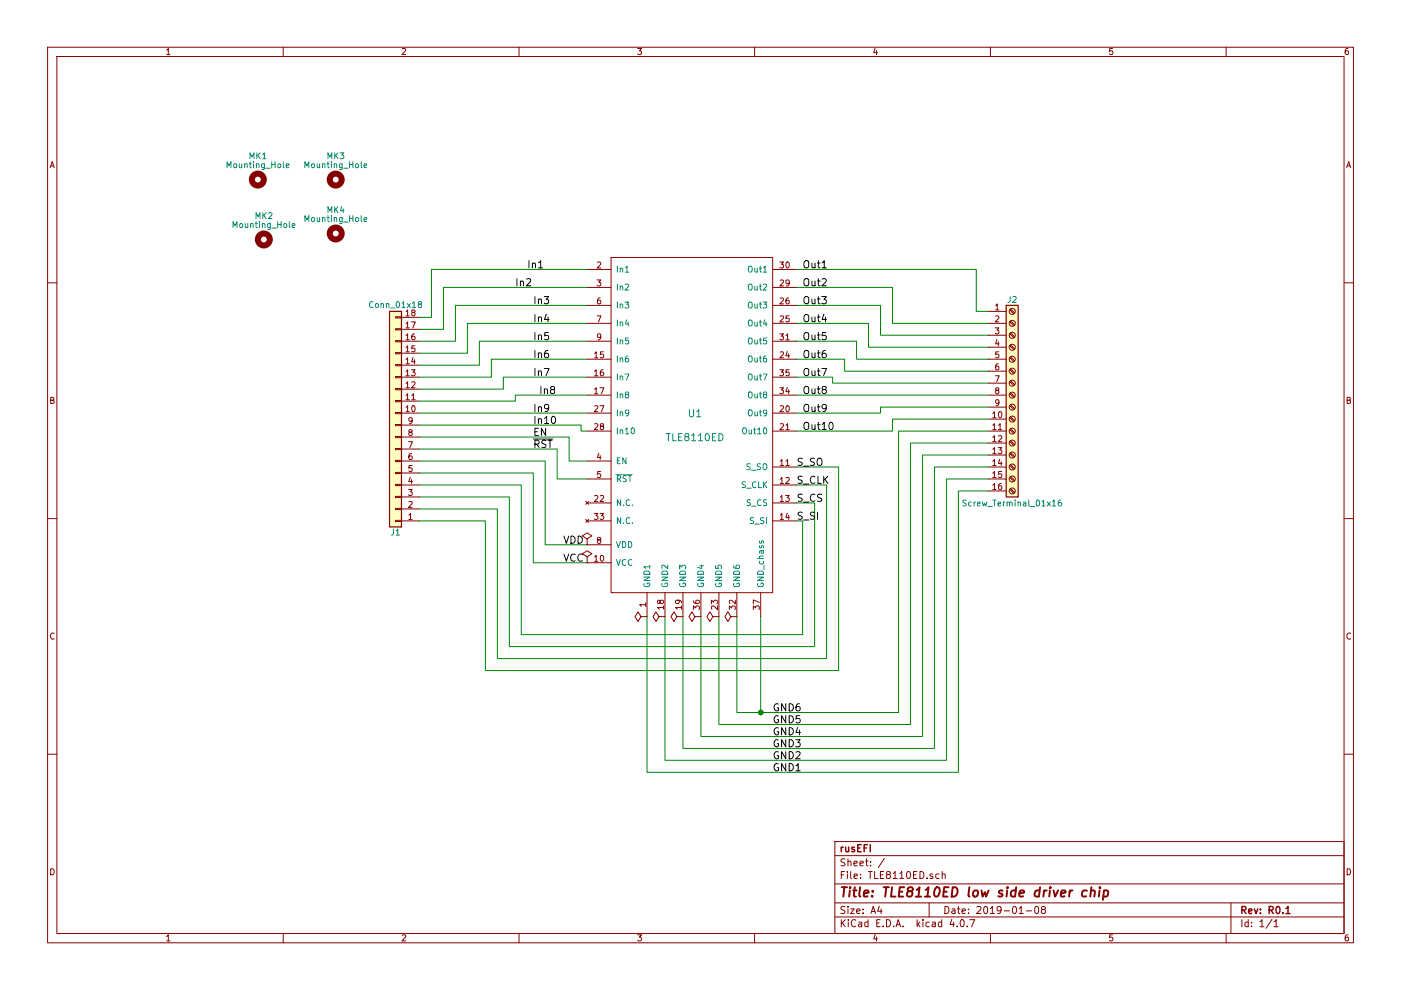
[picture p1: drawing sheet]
EESchema Schematic File Version 2
LIBS:TLE8110ED
LIBS:conn
LIBS:mechanical
LIBS:power
LIBS:TLE8110ED-cache
EELAYER 25 0
EELAYER END
$Descr A4 11693 8268
encoding utf-8
Sheet 1 1
Title "TLE8110ED low side driver chip"
Date "2019-01-08"
Rev "R0.1"
Comp "rusEFI"
Comment1 ""
Comment2 ""
Comment3 ""
Comment4 ""
$EndDescr
$Comp
L TLE8110ED U1
U 1 1
P 5800 3500
F 0 "U1" H 5800 3550 60  0000 C CNN
F 1 "TLE8110ED" H 5800 3350 60  0000 C CNN
F 2 "TLE8110ED:PG-DSO-36-72" H 5800 3550 60  0001 C CNN
F 3 "" H 5800 3550 60  0001 C CNN
	1    5800 3500
	1    0    0    -1  
$EndComp
$Comp
L Conn_01x18 J1
U 1 1
P 3300 3550
F 0 "J1" H 3300 4450 50  0000 C CNN
F 1 "Conn_01x18" H 3300 2550 50  0000 C CNN
F 2 "Pin_Headers:Pin_Header_Straight_1x18_Pitch2.54mm" H 3300 3550 50  0001 C CNN
F 3 "" H 3300 3550 50  0001 C CNN
	1    3300 3550
	-1   0    0    1   
$EndComp
$Comp
L Screw_Terminal_01x16 J2
U 1 1
P 8450 3300
F 0 "J2" H 8450 4100 50  0000 C CNN
F 1 "Screw_Terminal_01x16" H 8450 2400 50  0000 C CNN
F 2 "Connectors_Terminal_Blocks:TerminalBlock_Pheonix_PT-3.5mm_16pol" H 8450 3300 50  0001 C CNN
F 3 "" H 8450 3300 50  0001 C CNN
	1    8450 3300
	1    0    0    -1  
$EndComp
Wire Wire Line
	8250 2600 8150 2600
Wire Wire Line
	8150 2600 8150 2250
Wire Wire Line
	8150 2250 6650 2250
Wire Wire Line
	8250 2700 7450 2700
Wire Wire Line
	7450 2700 7450 2400
Wire Wire Line
	7450 2400 6650 2400
Wire Wire Line
	8250 2800 7350 2800
Wire Wire Line
	7350 2800 7350 2550
Wire Wire Line
	7350 2550 6650 2550
Wire Wire Line
	8250 2900 7250 2900
Wire Wire Line
	7250 2900 7250 2700
Wire Wire Line
	7250 2700 6650 2700
Wire Wire Line
	8250 3000 7150 3000
Wire Wire Line
	7150 3000 7150 2850
Wire Wire Line
	7150 2850 6650 2850
Wire Wire Line
	8250 3100 7050 3100
Wire Wire Line
	7050 3100 7050 3000
Wire Wire Line
	7050 3000 6650 3000
Wire Wire Line
	8250 3200 6950 3200
Wire Wire Line
	6950 3200 6950 3150
Wire Wire Line
	6950 3150 6650 3150
Wire Wire Line
	8250 3300 6650 3300
Wire Wire Line
	8250 3400 7350 3400
Wire Wire Line
	7350 3400 7350 3450
Wire Wire Line
	7350 3450 6650 3450
Wire Wire Line
	8250 3500 7450 3500
Wire Wire Line
	7450 3500 7450 3600
Wire Wire Line
	7450 3600 6650 3600
Wire Wire Line
	8250 4100 8000 4100
Wire Wire Line
	8000 4100 8000 6450
Wire Wire Line
	8000 6450 5400 6450
Wire Wire Line
	5400 6450 5400 5150
Wire Wire Line
	8250 4000 7900 4000
Wire Wire Line
	7900 4000 7900 6350
Wire Wire Line
	7900 6350 5550 6350
Wire Wire Line
	5550 6350 5550 5150
Wire Wire Line
	8250 3900 7800 3900
Wire Wire Line
	7800 3900 7800 6250
Wire Wire Line
	7800 6250 5700 6250
Wire Wire Line
	5700 6250 5700 5150
Wire Wire Line
	8250 3800 7700 3800
Wire Wire Line
	7700 3800 7700 6150
Wire Wire Line
	7700 6150 5850 6150
Wire Wire Line
	5850 6150 5850 5150
Wire Wire Line
	8250 3700 7600 3700
Wire Wire Line
	7600 3700 7600 6050
Wire Wire Line
	7600 6050 6000 6050
Wire Wire Line
	6000 6050 6000 5150
Wire Wire Line
	8250 3600 7500 3600
Wire Wire Line
	7500 3600 7500 5950
Wire Wire Line
	7500 5950 6150 5950
Wire Wire Line
	6150 5950 6150 5150
Wire Wire Line
	6350 5150 6350 5950
Connection ~ 6350 5950
Wire Wire Line
	3500 2650 3600 2650
Wire Wire Line
	3600 2650 3600 2250
Wire Wire Line
	3600 2250 4900 2250
Wire Wire Line
	3500 2750 3700 2750
Wire Wire Line
	3700 2750 3700 2400
Wire Wire Line
	3700 2400 4900 2400
Wire Wire Line
	3500 2850 3800 2850
Wire Wire Line
	3800 2850 3800 2550
Wire Wire Line
	3800 2550 4900 2550
Wire Wire Line
	3500 2950 3900 2950
Wire Wire Line
	3900 2950 3900 2700
Wire Wire Line
	3900 2700 4900 2700
Wire Wire Line
	3500 3050 4000 3050
Wire Wire Line
	4000 3050 4000 2850
Wire Wire Line
	4000 2850 4900 2850
Wire Wire Line
	3500 3150 4100 3150
Wire Wire Line
	4100 3150 4100 3000
Wire Wire Line
	4100 3000 4900 3000
Wire Wire Line
	3500 3250 4200 3250
Wire Wire Line
	4200 3250 4200 3150
Wire Wire Line
	4200 3150 4900 3150
Wire Wire Line
	3500 3350 4300 3350
Wire Wire Line
	4300 3350 4300 3300
Wire Wire Line
	4300 3300 4900 3300
Wire Wire Line
	3500 3450 4900 3450
Wire Wire Line
	3500 3550 4850 3550
Wire Wire Line
	4850 3550 4850 3600
Wire Wire Line
	4850 3600 4900 3600
Wire Wire Line
	3500 3650 4750 3650
Wire Wire Line
	4750 3650 4750 3850
Wire Wire Line
	4750 3850 4900 3850
Wire Wire Line
	3500 3750 4650 3750
Wire Wire Line
	4650 3750 4650 4000
Wire Wire Line
	4650 4000 4900 4000
Wire Wire Line
	3500 3850 4550 3850
Wire Wire Line
	4550 3850 4550 4550
Wire Wire Line
	4550 4550 4900 4550
Wire Wire Line
	3500 3950 4450 3950
Wire Wire Line
	4450 3950 4450 4700
Wire Wire Line
	4450 4700 4900 4700
Wire Wire Line
	6650 4350 6700 4350
Wire Wire Line
	6700 4350 6700 5300
Wire Wire Line
	6700 5300 4350 5300
Wire Wire Line
	4350 5300 4350 4050
Wire Wire Line
	4350 4050 3500 4050
Wire Wire Line
	6650 4200 6800 4200
Wire Wire Line
	6800 4200 6800 5400
Wire Wire Line
	6800 5400 4250 5400
Wire Wire Line
	4250 5400 4250 4150
Wire Wire Line
	4250 4150 3500 4150
Wire Wire Line
	6650 4050 6900 4050
Wire Wire Line
	6900 4050 6900 5500
Wire Wire Line
	6900 5500 4150 5500
Wire Wire Line
	4150 5500 4150 4250
Wire Wire Line
	4150 4250 3500 4250
Wire Wire Line
	6650 3900 7000 3900
Wire Wire Line
	7000 3900 7000 5600
Wire Wire Line
	7000 5600 4050 5600
Wire Wire Line
	4050 5600 4050 4350
Wire Wire Line
	4050 4350 3500 4350
Text Label 4400 2250 0    60   ~ 0
In1
Text Label 4300 2400 0    60   ~ 0
In2
Text Label 4450 2550 0    60   ~ 0
In3
Text Label 4450 2700 0    60   ~ 0
In4
Text Label 4450 2850 0    60   ~ 0
In5
Text Label 4450 3000 0    60   ~ 0
In6
Text Label 4450 3150 0    60   ~ 0
In7
Text Label 4500 3300 0    60   ~ 0
In8
Text Label 4450 3450 0    60   ~ 0
In9
Text Label 4450 3550 0    60   ~ 0
In10
Text Label 4450 3650 0    60   ~ 0
EN
Text Label 4450 3750 0    60   ~ 0
~RST
Text Label 4700 4550 0    60   ~ 0
VDD
Text Label 4700 4700 0    60   ~ 0
VCC
Text Label 6450 6450 0    60   ~ 0
GND1
Text Label 6450 6350 0    60   ~ 0
GND2
Text Label 6450 6250 0    60   ~ 0
GND3
Text Label 6450 6150 0    60   ~ 0
GND4
Text Label 6450 6050 0    60   ~ 0
GND5
Text Label 6450 5950 0    60   ~ 0
GND6
Text Label 6650 3900 0    60   ~ 0
S_SO
Text Label 6650 4050 0    60   ~ 0
S_CLK
Text Label 6650 4200 0    60   ~ 0
S_CS
Text Label 6650 4350 0    60   ~ 0
S_SI
Text Label 6700 2250 0    60   ~ 0
Out1
Text Label 6700 2400 0    60   ~ 0
Out2
Text Label 6700 2550 0    60   ~ 0
Out3
Text Label 6700 2700 0    60   ~ 0
Out4
Text Label 6700 2850 0    60   ~ 0
Out5
Text Label 6700 3000 0    60   ~ 0
Out6
Text Label 6700 3150 0    60   ~ 0
Out7
Text Label 6700 3300 0    60   ~ 0
Out8
Text Label 6700 3450 0    60   ~ 0
Out9
Text Label 6700 3600 0    60   ~ 0
Out10
$Comp
L Mounting_Hole MK1
U 1 1
P 2150 1500
F 0 "MK1" H 2150 1700 50  0000 C CNN
F 1 "Mounting_Hole" H 2150 1625 50  0000 C CNN
F 2 "Mounting_Holes:MountingHole_3.2mm_M3_DIN965" H 2150 1500 50  0001 C CNN
F 3 "" H 2150 1500 50  0001 C CNN
	1    2150 1500
	1    0    0    -1  
$EndComp
$Comp
L Mounting_Hole MK3
U 1 1
P 2800 1500
F 0 "MK3" H 2800 1700 50  0000 C CNN
F 1 "Mounting_Hole" H 2800 1625 50  0000 C CNN
F 2 "Mounting_Holes:MountingHole_3.2mm_M3_DIN965" H 2800 1500 50  0001 C CNN
F 3 "" H 2800 1500 50  0001 C CNN
	1    2800 1500
	1    0    0    -1  
$EndComp
$Comp
L Mounting_Hole MK2
U 1 1
P 2200 2000
F 0 "MK2" H 2200 2200 50  0000 C CNN
F 1 "Mounting_Hole" H 2200 2125 50  0000 C CNN
F 2 "Mounting_Holes:MountingHole_3.2mm_M3_DIN965" H 2200 2000 50  0001 C CNN
F 3 "" H 2200 2000 50  0001 C CNN
	1    2200 2000
	1    0    0    -1  
$EndComp
$Comp
L Mounting_Hole MK4
U 1 1
P 2800 1950
F 0 "MK4" H 2800 2150 50  0000 C CNN
F 1 "Mounting_Hole" H 2800 2075 50  0000 C CNN
F 2 "Mounting_Holes:MountingHole_3.2mm_M3_DIN965" H 2800 1950 50  0001 C CNN
F 3 "" H 2800 1950 50  0001 C CNN
	1    2800 1950
	1    0    0    -1  
$EndComp
$Comp
L PWR_FLAG #FLG01
U 1 1
P 4900 4550
F 0 "#FLG01" H 4900 4625 50  0001 C CNN
F 1 "PWR_FLAG" H 4900 4700 50  0001 C CNN
F 2 "" H 4900 4550 50  0001 C CNN
F 3 "" H 4900 4550 50  0001 C CNN
	1    4900 4550
	1    0    0    -1  
$EndComp
$Comp
L PWR_FLAG #FLG02
U 1 1
P 5400 5150
F 0 "#FLG02" H 5400 5225 50  0001 C CNN
F 1 "PWR_FLAG" H 5400 5300 50  0001 C CNN
F 2 "" H 5400 5150 50  0001 C CNN
F 3 "" H 5400 5150 50  0001 C CNN
	1    5400 5150
	0    -1   -1   0   
$EndComp
$Comp
L PWR_FLAG #FLG03
U 1 1
P 5850 5150
F 0 "#FLG03" H 5850 5225 50  0001 C CNN
F 1 "PWR_FLAG" H 5850 5300 50  0001 C CNN
F 2 "" H 5850 5150 50  0001 C CNN
F 3 "" H 5850 5150 50  0001 C CNN
	1    5850 5150
	0    -1   -1   0   
$EndComp
$Comp
L PWR_FLAG #FLG04
U 1 1
P 6000 5150
F 0 "#FLG04" H 6000 5225 50  0001 C CNN
F 1 "PWR_FLAG" H 6000 5300 50  0001 C CNN
F 2 "" H 6000 5150 50  0001 C CNN
F 3 "" H 6000 5150 50  0001 C CNN
	1    6000 5150
	0    -1   -1   0   
$EndComp
$Comp
L PWR_FLAG #FLG05
U 1 1
P 6150 5150
F 0 "#FLG05" H 6150 5225 50  0001 C CNN
F 1 "PWR_FLAG" H 6150 5300 50  0001 C CNN
F 2 "" H 6150 5150 50  0001 C CNN
F 3 "" H 6150 5150 50  0001 C CNN
	1    6150 5150
	0    -1   -1   0   
$EndComp
$Comp
L PWR_FLAG #FLG06
U 1 1
P 4900 4700
F 0 "#FLG06" H 4900 4775 50  0001 C CNN
F 1 "PWR_FLAG" H 4900 4850 50  0001 C CNN
F 2 "" H 4900 4700 50  0001 C CNN
F 3 "" H 4900 4700 50  0001 C CNN
	1    4900 4700
	1    0    0    -1  
$EndComp
$Comp
L PWR_FLAG #FLG07
U 1 1
P 5550 5150
F 0 "#FLG07" H 5550 5225 50  0001 C CNN
F 1 "PWR_FLAG" H 5550 5300 50  0001 C CNN
F 2 "" H 5550 5150 50  0001 C CNN
F 3 "" H 5550 5150 50  0001 C CNN
	1    5550 5150
	0    -1   -1   0   
$EndComp
$Comp
L PWR_FLAG #FLG08
U 1 1
P 5700 5150
F 0 "#FLG08" H 5700 5225 50  0001 C CNN
F 1 "PWR_FLAG" H 5700 5300 50  0001 C CNN
F 2 "" H 5700 5150 50  0001 C CNN
F 3 "" H 5700 5150 50  0001 C CNN
	1    5700 5150
	0    -1   -1   0   
$EndComp
$EndSCHEMATC
